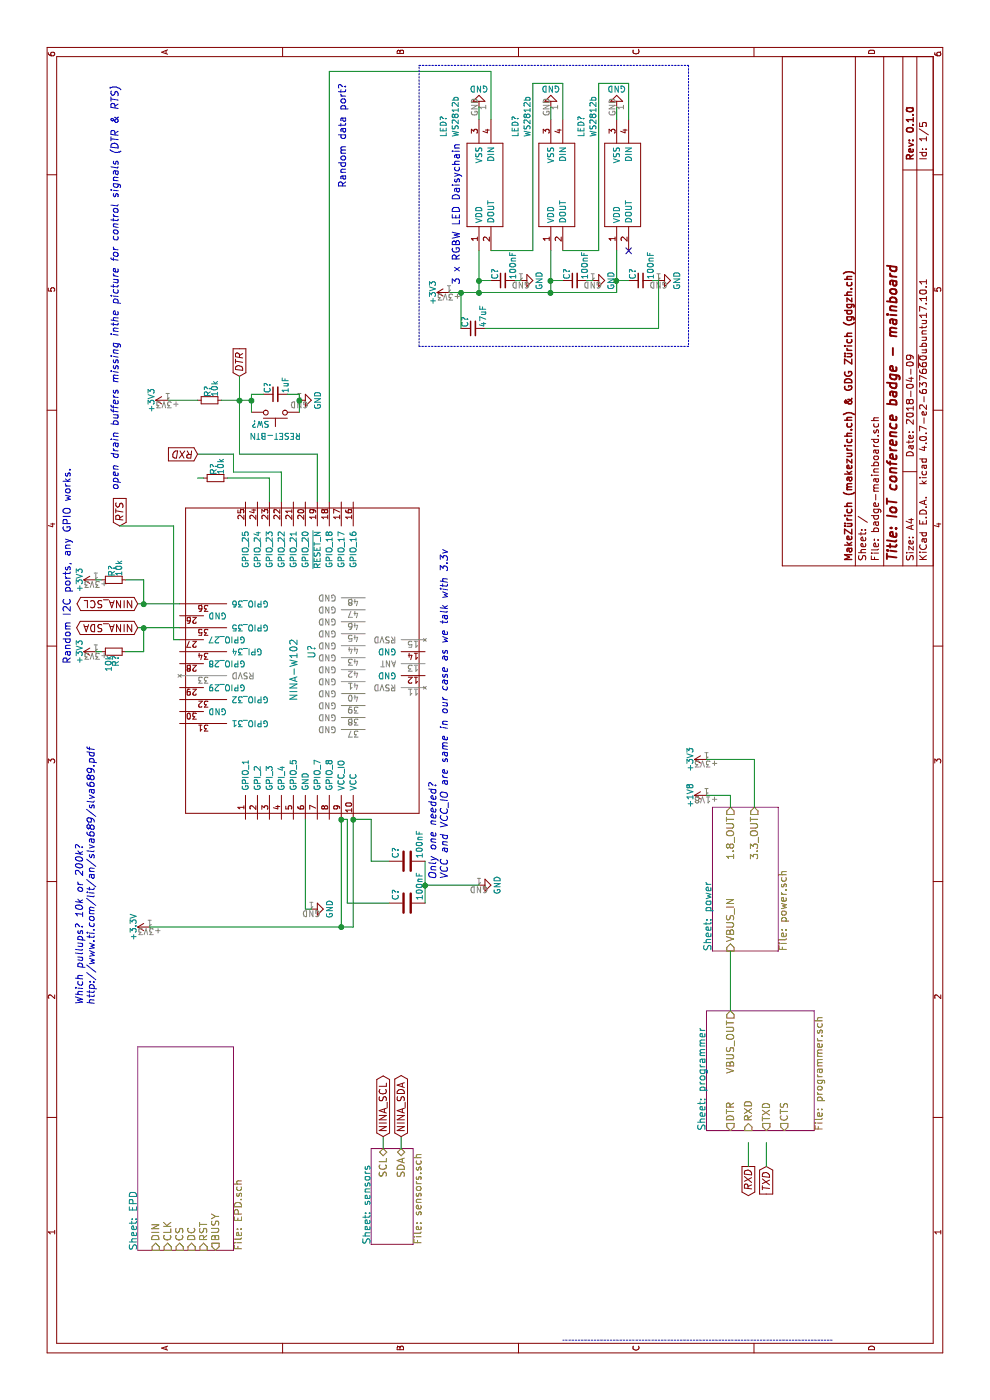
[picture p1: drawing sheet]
EESchema Schematic File Version 2
LIBS:power
LIBS:device
LIBS:switches
LIBS:relays
LIBS:motors
LIBS:transistors
LIBS:conn
LIBS:linear
LIBS:regul
LIBS:74xx
LIBS:cmos4000
LIBS:adc-dac
LIBS:memory
LIBS:xilinx
LIBS:microcontrollers
LIBS:dsp
LIBS:microchip
LIBS:analog_switches
LIBS:motorola
LIBS:texas
LIBS:intel
LIBS:audio
LIBS:interface
LIBS:digital-audio
LIBS:philips
LIBS:display
LIBS:cypress
LIBS:siliconi
LIBS:opto
LIBS:atmel
LIBS:contrib
LIBS:valves
LIBS:ublox_NINA-W102
LIBS:badgeComponents
LIBS:badge-mainboard-cache
EELAYER 25 0
EELAYER END
$Descr A4 11693 8268
encoding utf-8
Sheet 1 5
Title "IoT conference badge - mainboard"
Date "2018-04-09"
Rev "0.1.0"
Comp "MakeZürich (makezurich.ch) & GDG Zürich (gdgzh.ch)"
Comment1 ""
Comment2 ""
Comment3 ""
Comment4 ""
$EndDescr
$Comp
L +3.3V #PWR?
U 1 1
P 3950 1250
F 0 "#PWR?" H 3950 1100 50  0001 C CNN
F 1 "+3.3V" H 3950 1390 50  0000 C CNN
F 2 "" H 3950 1250 50  0001 C CNN
F 3 "" H 3950 1250 50  0001 C CNN
	1    3950 1250
	1    0    0    -1  
$EndComp
$Comp
L GND #PWR?
U 1 1
P 4300 4000
F 0 "#PWR?" H 4300 3750 50  0001 C CNN
F 1 "GND" H 4300 3850 50  0000 C CNN
F 2 "" H 4300 4000 50  0001 C CNN
F 3 "" H 4300 4000 50  0001 C CNN
	1    4300 4000
	1    0    0    -1  
$EndComp
$Comp
L C C?
U 1 1
P 4150 3400
F 0 "C?" H 4175 3500 50  0000 L CNN
F 1 "100nF" H 4175 3300 50  0000 L CNN
F 2 "" H 4188 3250 50  0001 C CNN
F 3 "" H 4150 3400 50  0001 C CNN
	1    4150 3400
	1    0    0    -1  
$EndComp
$Comp
L C C?
U 1 1
P 4500 3400
F 0 "C?" H 4525 3500 50  0000 L CNN
F 1 "100nF" H 4525 3300 50  0000 L CNN
F 2 "" H 4538 3250 50  0001 C CNN
F 3 "" H 4500 3400 50  0001 C CNN
	1    4500 3400
	1    0    0    -1  
$EndComp
$Comp
L WS2812b LED?
U 1 1
P 9600 4000
F 0 "LED?" H 10550 4300 50  0000 L CNN
F 1 "WS2812b" H 10550 4200 50  0000 L CNN
F 2 "WS2812B_1" H 10550 4100 50  0001 L CNN
F 3 "http://www.adafruit.com/datasheets/WS2812B.pdf" H 10550 4000 50  0001 L CNN
F 4 "Intelligent control LED integrated light source, 4-pin SMD" H 10550 3900 50  0001 L CNN "Description"
F 5 "Adafruit" H 10550 3700 50  0001 L CNN "Manufacturer_Name"
F 6 "1655" H 10550 3600 50  0001 L CNN "Manufacturer_Part_Number"
F 7 "70928826" H 10550 3300 50  0001 L CNN "Allied_Number"
F 8 "http://www.alliedelec.com/adafruit-industries-1655/70928826/" H 10550 3200 50  0001 L CNN "Allied Price/Stock"
	1    9600 4000
	1    0    0    -1  
$EndComp
$Comp
L R_Small R?
U 1 1
P 6250 950
F 0 "R?" H 6280 970 50  0000 L CNN
F 1 "10k" H 6280 910 50  0000 L CNN
F 2 "" H 6250 950 50  0001 C CNN
F 3 "" H 6250 950 50  0001 C CNN
	1    6250 950 
	-1   0    0    1   
$EndComp
$Comp
L WS2812b LED?
U 1 1
P 9600 4600
F 0 "LED?" H 10550 4900 50  0000 L CNN
F 1 "WS2812b" H 10550 4800 50  0000 L CNN
F 2 "WS2812B_1" H 10550 4700 50  0001 L CNN
F 3 "http://www.adafruit.com/datasheets/WS2812B.pdf" H 10550 4600 50  0001 L CNN
F 4 "Intelligent control LED integrated light source, 4-pin SMD" H 10550 4500 50  0001 L CNN "Description"
F 5 "Adafruit" H 10550 4300 50  0001 L CNN "Manufacturer_Name"
F 6 "1655" H 10550 4200 50  0001 L CNN "Manufacturer_Part_Number"
F 7 "70928826" H 10550 3900 50  0001 L CNN "Allied_Number"
F 8 "http://www.alliedelec.com/adafruit-industries-1655/70928826/" H 10550 3800 50  0001 L CNN "Allied Price/Stock"
	1    9600 4600
	1    0    0    -1  
$EndComp
$Comp
L WS2812b LED?
U 1 1
P 9600 5150
F 0 "LED?" H 10550 5450 50  0000 L CNN
F 1 "WS2812b" H 10550 5350 50  0000 L CNN
F 2 "WS2812B_1" H 10550 5250 50  0001 L CNN
F 3 "http://www.adafruit.com/datasheets/WS2812B.pdf" H 10550 5150 50  0001 L CNN
F 4 "Intelligent control LED integrated light source, 4-pin SMD" H 10550 5050 50  0001 L CNN "Description"
F 5 "Adafruit" H 10550 4850 50  0001 L CNN "Manufacturer_Name"
F 6 "1655" H 10550 4750 50  0001 L CNN "Manufacturer_Part_Number"
F 7 "70928826" H 10550 4450 50  0001 L CNN "Allied_Number"
F 8 "http://www.alliedelec.com/adafruit-industries-1655/70928826/" H 10550 4350 50  0001 L CNN "Allied Price/Stock"
	1    9600 5150
	1    0    0    -1  
$EndComp
NoConn ~ 9600 5250
$Comp
L GND #PWR?
U 1 1
P 10800 4600
F 0 "#PWR?" H 10800 4350 50  0001 C CNN
F 1 "GND" H 10800 4450 50  0000 C CNN
F 2 "" H 10800 4600 50  0001 C CNN
F 3 "" H 10800 4600 50  0001 C CNN
	1    10800 4600
	0    -1   -1   0   
$EndComp
$Comp
L GND #PWR?
U 1 1
P 10800 5150
F 0 "#PWR?" H 10800 4900 50  0001 C CNN
F 1 "GND" H 10800 5000 50  0000 C CNN
F 2 "" H 10800 5150 50  0001 C CNN
F 3 "" H 10800 5150 50  0001 C CNN
	1    10800 5150
	0    -1   -1   0   
$EndComp
$Comp
L GND #PWR?
U 1 1
P 10800 4000
F 0 "#PWR?" H 10800 3750 50  0001 C CNN
F 1 "GND" H 10800 3850 50  0000 C CNN
F 2 "" H 10800 4000 50  0001 C CNN
F 3 "" H 10800 4000 50  0001 C CNN
	1    10800 4000
	0    -1   -1   0   
$EndComp
$Comp
L C_Small C?
U 1 1
P 9350 4200
F 0 "C?" H 9360 4270 50  0000 L CNN
F 1 "100nF" H 9360 4120 50  0000 L CNN
F 2 "" H 9350 4200 50  0001 C CNN
F 3 "" H 9350 4200 50  0001 C CNN
	1    9350 4200
	1    0    0    -1  
$EndComp
$Comp
L GND #PWR?
U 1 1
P 9350 4350
F 0 "#PWR?" H 9350 4100 50  0001 C CNN
F 1 "GND" H 9350 4200 50  0000 C CNN
F 2 "" H 9350 4350 50  0001 C CNN
F 3 "" H 9350 4350 50  0001 C CNN
	1    9350 4350
	1    0    0    -1  
$EndComp
$Comp
L C_Small C?
U 1 1
P 9350 4800
F 0 "C?" H 9360 4870 50  0000 L CNN
F 1 "100nF" H 9360 4720 50  0000 L CNN
F 2 "" H 9350 4800 50  0001 C CNN
F 3 "" H 9350 4800 50  0001 C CNN
	1    9350 4800
	1    0    0    -1  
$EndComp
$Comp
L GND #PWR?
U 1 1
P 9350 4950
F 0 "#PWR?" H 9350 4700 50  0001 C CNN
F 1 "GND" H 9350 4800 50  0000 C CNN
F 2 "" H 9350 4950 50  0001 C CNN
F 3 "" H 9350 4950 50  0001 C CNN
	1    9350 4950
	1    0    0    -1  
$EndComp
$Comp
L C_Small C?
U 1 1
P 9350 5350
F 0 "C?" H 9360 5420 50  0000 L CNN
F 1 "100nF" H 9360 5270 50  0000 L CNN
F 2 "" H 9350 5350 50  0001 C CNN
F 3 "" H 9350 5350 50  0001 C CNN
	1    9350 5350
	1    0    0    -1  
$EndComp
$Comp
L GND #PWR?
U 1 1
P 9350 5500
F 0 "#PWR?" H 9350 5250 50  0001 C CNN
F 1 "GND" H 9350 5350 50  0000 C CNN
F 2 "" H 9350 5500 50  0001 C CNN
F 3 "" H 9350 5500 50  0001 C CNN
	1    9350 5500
	1    0    0    -1  
$EndComp
Text Notes 10500 3850 2    60   ~ 0
3 x RGBW LED Daisychain
Text GLabel 6650 1150 1    60   BiDi ~ 0
NINA_SCL
Text GLabel 6450 1150 1    60   BiDi ~ 0
NINA_SDA
Text Notes 6150 600  0    60   ~ 0
Random I2C ports, any GPIO works.
Text Notes 11000 2900 2    60   ~ 0
Random data port?
$Comp
L C_Small C?
U 1 1
P 8950 3950
F 0 "C?" H 8960 4020 50  0000 L CNN
F 1 "47uF" H 8960 3870 50  0000 L CNN
F 2 "" H 8950 3950 50  0001 C CNN
F 3 "" H 8950 3950 50  0001 C CNN
	1    8950 3950
	1    0    0    -1  
$EndComp
Text Notes 3300 800  0    60   Italic 0
Which pullups? 10k or 200k?\nhttp://www.ti.com/lit/an/slva689/slva689.pdf
$Comp
L NINA-W102 U?
U 1 1
P 6100 2500
F 0 "U?" H 6250 2400 60  0000 C CNN
F 1 "NINA-W102" H 6100 2550 60  0000 C CNN
F 2 "" H 5900 2100 60  0001 C CNN
F 3 "" H 5900 2100 60  0001 C CNN
	1    6100 2500
	1    0    0    -1  
$EndComp
Text Notes 4350 3750 0    60   Italic 0
Only one needed?\nVCC and VCC_IO are same in our case as we talk with 3.3v
$Comp
L C_Small C?
U 1 1
P 8400 2300
F 0 "C?" H 8410 2370 50  0000 L CNN
F 1 "1uF" H 8410 2220 50  0000 L CNN
F 2 "" H 8400 2300 50  0001 C CNN
F 3 "" H 8400 2300 50  0001 C CNN
	1    8400 2300
	1    0    0    -1  
$EndComp
$Comp
L GND #PWR?
U 1 1
P 8350 2500
F 0 "#PWR?" H 8350 2250 50  0001 C CNN
F 1 "GND" H 8350 2350 50  0000 C CNN
F 2 "" H 8350 2500 50  0001 C CNN
F 3 "" H 8350 2500 50  0001 C CNN
	1    8350 2500
	1    0    0    -1  
$EndComp
$Comp
L SW_Push SW?
U 1 1
P 8250 2300
F 0 "SW?" H 8300 2400 50  0000 L CNN
F 1 "RESET-BTN" H 8250 2500 50  0000 C CNN
F 2 "" H 8250 2500 50  0001 C CNN
F 3 "" H 8250 2500 50  0001 C CNN
	1    8250 2300
	0    -1   -1   0   
$EndComp
$Comp
L R_Small R?
U 1 1
P 8350 1750
F 0 "R?" H 8380 1770 50  0000 L CNN
F 1 "10k" H 8380 1710 50  0000 L CNN
F 2 "" H 8350 1750 50  0001 C CNN
F 3 "" H 8350 1750 50  0001 C CNN
	1    8350 1750
	1    0    0    -1  
$EndComp
$Comp
L R_Small R?
U 1 1
P 7700 1800
F 0 "R?" H 7730 1820 50  0000 L CNN
F 1 "10k" H 7730 1760 50  0000 L CNN
F 2 "" H 7700 1800 50  0001 C CNN
F 3 "" H 7700 1800 50  0001 C CNN
	1    7700 1800
	1    0    0    -1  
$EndComp
Text GLabel 7900 1650 1    60   Input Italic 0
RXD
Text GLabel 7300 1000 2    60   Input Italic 0
RTS
Text GLabel 8550 2000 2    60   Input Italic 0
DTR
Text Notes 7600 1000 0    60   Italic 0
open drain buffers missing inthe picture for control signals (DTR & RTS)
Wire Wire Line
	3950 2850 4850 2850
Wire Wire Line
	3950 2950 4850 2950
Connection ~ 3950 2850
Wire Wire Line
	4300 4000 4300 3550
Wire Wire Line
	4150 3550 4500 3550
Connection ~ 4300 3550
Wire Notes Line
	500  6950 500  4700
Wire Wire Line
	9600 4100 9600 4450
Wire Wire Line
	9600 4450 11000 4450
Wire Wire Line
	11000 4450 11000 4700
Wire Wire Line
	11000 4700 10700 4700
Wire Wire Line
	9600 4700 9600 5000
Wire Wire Line
	9600 5000 11000 5000
Wire Wire Line
	10700 5250 11000 5250
Wire Wire Line
	10800 4600 10700 4600
Wire Wire Line
	10800 5150 10700 5150
Wire Wire Line
	10800 4000 10700 4000
Wire Wire Line
	11000 5250 11000 5000
Wire Wire Line
	9250 4000 9600 4000
Wire Wire Line
	9250 3750 9250 5150
Wire Wire Line
	9250 4600 9600 4600
Connection ~ 9250 4000
Wire Wire Line
	9250 5150 9600 5150
Connection ~ 9250 4600
Wire Wire Line
	9350 4300 9350 4350
Wire Wire Line
	9350 4100 9350 4000
Connection ~ 9350 4000
Wire Wire Line
	9350 4900 9350 4950
Wire Wire Line
	9350 4700 9350 4600
Wire Wire Line
	9350 5450 9350 5500
Wire Wire Line
	9350 5250 9350 5150
Connection ~ 9350 5150
Connection ~ 9350 4600
Wire Wire Line
	7500 2750 11100 2750
Wire Wire Line
	11100 2750 11100 4100
Wire Wire Line
	11100 4100 10700 4100
Wire Notes Line
	8800 3500 11150 3500
Wire Notes Line
	11150 3500 11150 5750
Wire Notes Line
	11150 5750 8800 5750
Wire Wire Line
	6650 1150 6650 1500
Wire Wire Line
	6450 1150 6450 1500
Wire Wire Line
	8950 3850 9250 3850
Connection ~ 9250 3850
Wire Wire Line
	8950 4050 8950 5500
Wire Wire Line
	8950 5500 9350 5500
Wire Notes Line
	8800 5750 8800 3500
Connection ~ 6450 1200
Wire Wire Line
	8250 2500 8400 2500
Wire Wire Line
	8400 2500 8400 2400
Connection ~ 8350 2500
Wire Wire Line
	8400 2200 8400 2100
Wire Wire Line
	8400 2100 8250 2100
Wire Wire Line
	8350 1850 8350 2100
Connection ~ 8350 2100
Wire Wire Line
	7900 2000 8550 2000
Wire Wire Line
	7900 2000 7900 2650
Wire Wire Line
	7900 2650 7500 2650
Connection ~ 8350 2000
Wire Wire Line
	8350 1650 8350 1400
Wire Wire Line
	7700 1650 7700 1700
Wire Wire Line
	7700 1900 7700 2250
Wire Wire Line
	7700 2250 7500 2250
Wire Wire Line
	7900 1650 7900 1950
Wire Wire Line
	7900 1950 7750 1950
Wire Wire Line
	7750 1950 7750 2350
Wire Wire Line
	7750 2350 7500 2350
Wire Wire Line
	6350 1500 6350 1450
Wire Wire Line
	6350 1450 7300 1450
$Sheet
S 1300 3100 800  350 
U 5AD378C9
F0 "sensors" 60
F1 "sensors.sch" 60
F2 "SCL" B R 2100 3200 60 
F3 "SDA" B R 2100 3350 60 
$EndSheet
Text GLabel 2200 3350 2    60   BiDi ~ 0
NINA_SDA
Text GLabel 2200 3200 2    60   BiDi ~ 0
NINA_SCL
Wire Wire Line
	2100 3200 2200 3200
Wire Wire Line
	2100 3350 2200 3350
$Sheet
S 2250 5900 1000 900 
U 5AD3BA03
F0 "programmer" 60
F1 "programmer.sch" 60
F2 "DTR" O L 2250 6100 60 
F3 "RXD" I L 2250 6250 60 
F4 "TXD" O L 2250 6400 60 
F5 "CTS" O L 2250 6550 60 
F6 "VBUS_OUT" O R 3250 6100 60 
$EndSheet
Text GLabel 1950 6400 0    60   Input Italic 0
TXD
Text GLabel 1950 6250 0    60   Output Italic 0
RXD
Wire Wire Line
	2150 6250 1950 6250
Wire Wire Line
	1950 6400 2150 6400
Wire Wire Line
	3950 1250 3950 2950
$Sheet
S 1250 1150 1700 800 
U 5AD3E430
F0 "EPD" 60
F1 "EPD.sch" 60
F2 "DIN" I L 1250 1300 60 
F3 "CLK" I L 1250 1400 60 
F4 "CS" I L 1250 1500 60 
F5 "DC" I L 1250 1600 60 
F6 "RST" I L 1250 1700 60 
F7 "BUSY" O L 1250 1800 60 
$EndSheet
$Sheet
S 3750 5950 1200 550 
U 5AD42326
F0 "power" 60
F1 "power.sch" 60
F2 "VBUS_IN" I L 3750 6100 60 
F3 "1.8_OUT" O R 4950 6100 60 
F4 "3.3_OUT" O R 4950 6300 60 
$EndSheet
Wire Wire Line
	3250 6100 3750 6100
$Comp
L +1V8 #PWR?
U 1 1
P 5050 5900
F 0 "#PWR?" H 5050 5750 50  0001 C CNN
F 1 "+1V8" H 5050 6040 50  0000 C CNN
F 2 "" H 5050 5900 50  0001 C CNN
F 3 "" H 5050 5900 50  0001 C CNN
	1    5050 5900
	1    0    0    -1  
$EndComp
$Comp
L +3V3 #PWR?
U 1 1
P 5350 5900
F 0 "#PWR?" H 5350 5750 50  0001 C CNN
F 1 "+3V3" H 5350 6040 50  0000 C CNN
F 2 "" H 5350 5900 50  0001 C CNN
F 3 "" H 5350 5900 50  0001 C CNN
	1    5350 5900
	1    0    0    -1  
$EndComp
Wire Wire Line
	4950 6100 5050 6100
Wire Wire Line
	5050 6100 5050 5900
Wire Wire Line
	4950 6300 5350 6300
Wire Wire Line
	5350 6300 5350 5900
$Comp
L +3V3 #PWR?
U 1 1
P 6250 800
F 0 "#PWR?" H 6250 650 50  0001 C CNN
F 1 "+3V3" H 6250 940 50  0000 C CNN
F 2 "" H 6250 800 50  0001 C CNN
F 3 "" H 6250 800 50  0001 C CNN
	1    6250 800 
	1    0    0    -1  
$EndComp
Wire Wire Line
	6450 1200 6250 1200
Wire Wire Line
	6250 1200 6250 1050
Wire Wire Line
	6250 850  6250 800 
Wire Wire Line
	7300 1450 7300 1000
$Comp
L +3V3 #PWR?
U 1 1
P 6850 800
F 0 "#PWR?" H 6850 650 50  0001 C CNN
F 1 "+3V3" H 6850 940 50  0000 C CNN
F 2 "" H 6850 800 50  0001 C CNN
F 3 "" H 6850 800 50  0001 C CNN
	1    6850 800 
	1    0    0    -1  
$EndComp
$Comp
L R_Small R?
U 1 1
P 6850 950
F 0 "R?" H 6880 970 50  0000 L CNN
F 1 "10k" H 6880 910 50  0000 L CNN
F 2 "" H 6850 950 50  0001 C CNN
F 3 "" H 6850 950 50  0001 C CNN
	1    6850 950 
	1    0    0    -1  
$EndComp
Wire Wire Line
	6850 800  6850 850 
Wire Wire Line
	6850 1050 6850 1200
Wire Wire Line
	6850 1200 6650 1200
Connection ~ 6650 1200
$Comp
L GND #PWR?
U 1 1
P 4100 2600
F 0 "#PWR?" H 4100 2350 50  0001 C CNN
F 1 "GND" H 4100 2450 50  0000 C CNN
F 2 "" H 4100 2600 50  0001 C CNN
F 3 "" H 4100 2600 50  0001 C CNN
	1    4100 2600
	1    0    0    -1  
$EndComp
Wire Wire Line
	4850 2550 4100 2550
Wire Wire Line
	4100 2550 4100 2600
Wire Wire Line
	4500 3250 4500 3100
Wire Wire Line
	4500 3100 4850 3100
Wire Wire Line
	4850 3100 4850 2950
Connection ~ 4850 2950
Wire Wire Line
	4150 3250 4150 2900
Wire Wire Line
	4150 2900 4850 2900
Wire Wire Line
	4850 2900 4850 2850
Connection ~ 4850 2850
$Comp
L +3V3 #PWR?
U 1 1
P 9250 3750
F 0 "#PWR?" H 9250 3600 50  0001 C CNN
F 1 "+3V3" H 9250 3890 50  0000 C CNN
F 2 "" H 9250 3750 50  0001 C CNN
F 3 "" H 9250 3750 50  0001 C CNN
	1    9250 3750
	1    0    0    -1  
$EndComp
$Comp
L +3V3 #PWR?
U 1 1
P 8350 1400
F 0 "#PWR?" H 8350 1250 50  0001 C CNN
F 1 "+3V3" H 8350 1540 50  0000 C CNN
F 2 "" H 8350 1400 50  0001 C CNN
F 3 "" H 8350 1400 50  0001 C CNN
	1    8350 1400
	1    0    0    -1  
$EndComp
$EndSCHEMATC
